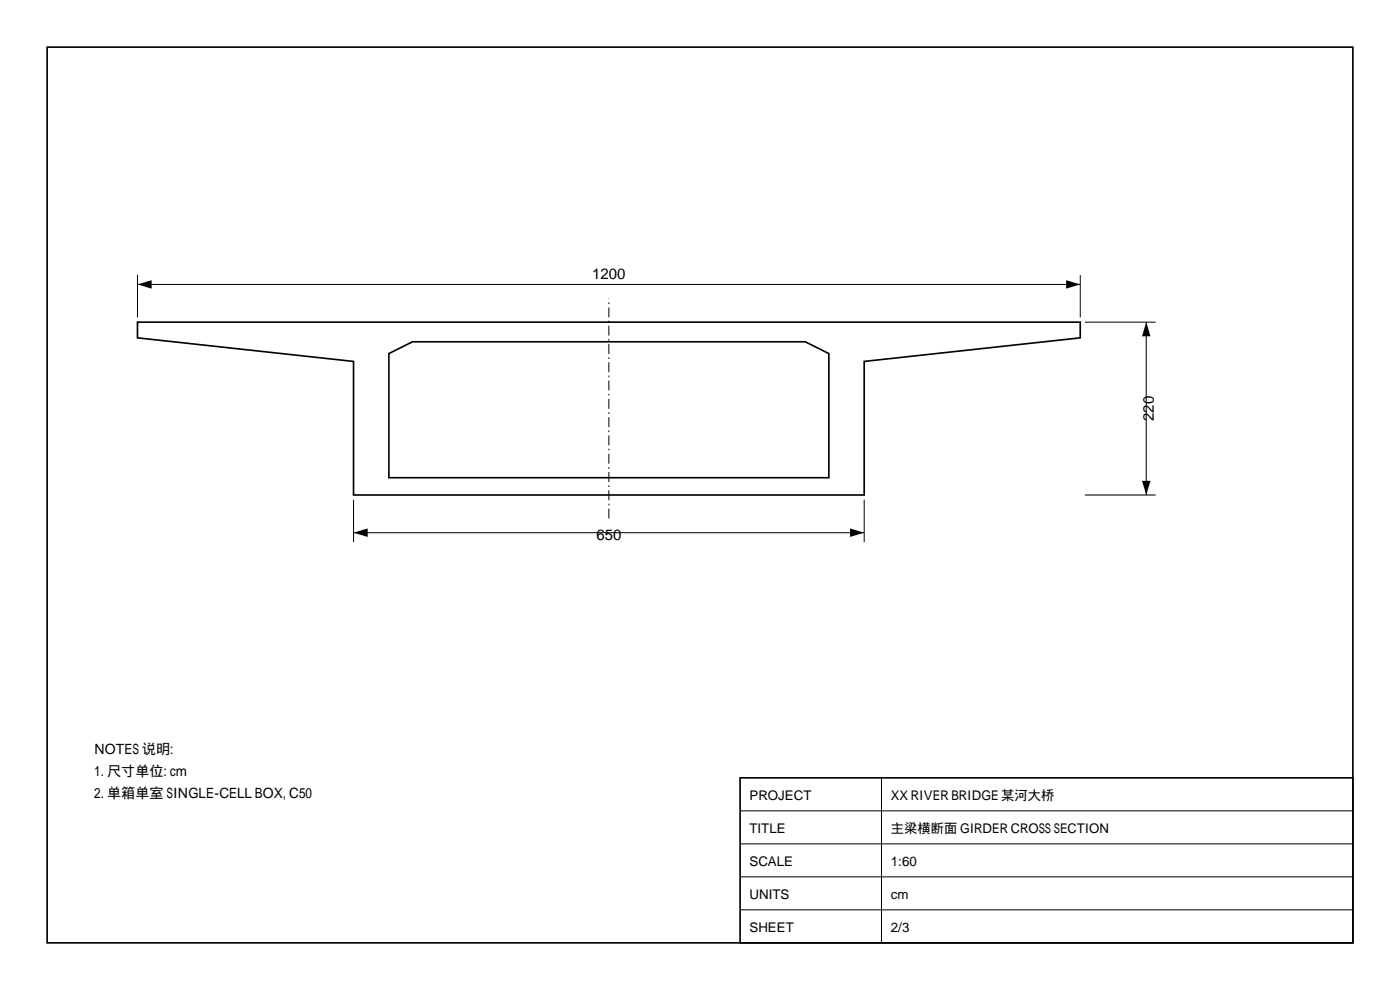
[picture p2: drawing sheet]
<svg xmlns="http://www.w3.org/2000/svg" width="297mm" height="210mm" viewBox="0 0 297 210" stroke-linecap="round" stroke-linejoin="round" font-family="sans-serif">
<path d="M10 10h277v190h-277zM29.2 68.3h200v3.4l-45.9 5v28.3h-108.3v-28.3l-45.8-5zM82.5 75l5-2.5h83.3l5 2.5v26.3h-93.3zM157 165h130v35h-130z" fill="none" stroke="#000" stroke-width=".35"/>
<path d="M129.2 110v-46.7" fill="none" stroke="#000" stroke-width=".21" stroke-dasharray="2.1 .7 .4 .7" stroke-linecap="butt"/>
<g fill="none" stroke="#000" stroke-width=".21">
<path d="M29.2 58.3v9M229.2 58.3v9M29.2 60.3h200M230.2 68.3h15M243.2 68.3v36.7M75 106v9M75 113h108.3M183.3 106v9M230.2 105h15M157 179h130M157 172h130M187 165v35"/>
<path d="M157 193h130M157 186h130"/>
</g>
<path d="M29.2 60.3l3-.9v1.8zM226.2 59.4l3 .9-3 .9zM243.2 68.3l.9 3h-1.8zM75 113l3-.9v1.8zM180.3 112.1l3 .9-3 .9zM242.3 102h1.8l-.9 3z" fill="#000"/>
<g font-size="3.2">
<text x="125.6" y="59.1">1200</text>
<text x="244.8" y="89.3" transform="rotate(-90 244.8 89.3)">220</text>
<text x="126.5" y="114.6">650</text>
</g>
<g font-size="3">
<text x="20" y="160">NOTES 说明:</text>
<text x="20" y="164.6">1. 尺寸单位: cm</text>
<text x="20" y="169.2">2. 单箱单室 SINGLE-CELL BOX, C50</text>
</g>
<g font-size="2.8">
<text x="159" y="169.8">PROJECT</text>
<text x="189" y="169.8">XX RIVER BRIDGE 某河大桥</text>
<text x="159" y="176.8">TITLE</text>
<text x="189" y="176.8">主梁横断面 GIRDER CROSS SECTION</text>
<text x="159" y="183.8">SCALE</text>
<text x="189" y="183.8">1:60</text>
<text x="159" y="190.8">UNITS</text>
<text x="189" y="190.8">cm</text>
<text x="159" y="197.8">SHEET</text>
<text x="189" y="197.8">2/3</text>
</g>
</svg>
